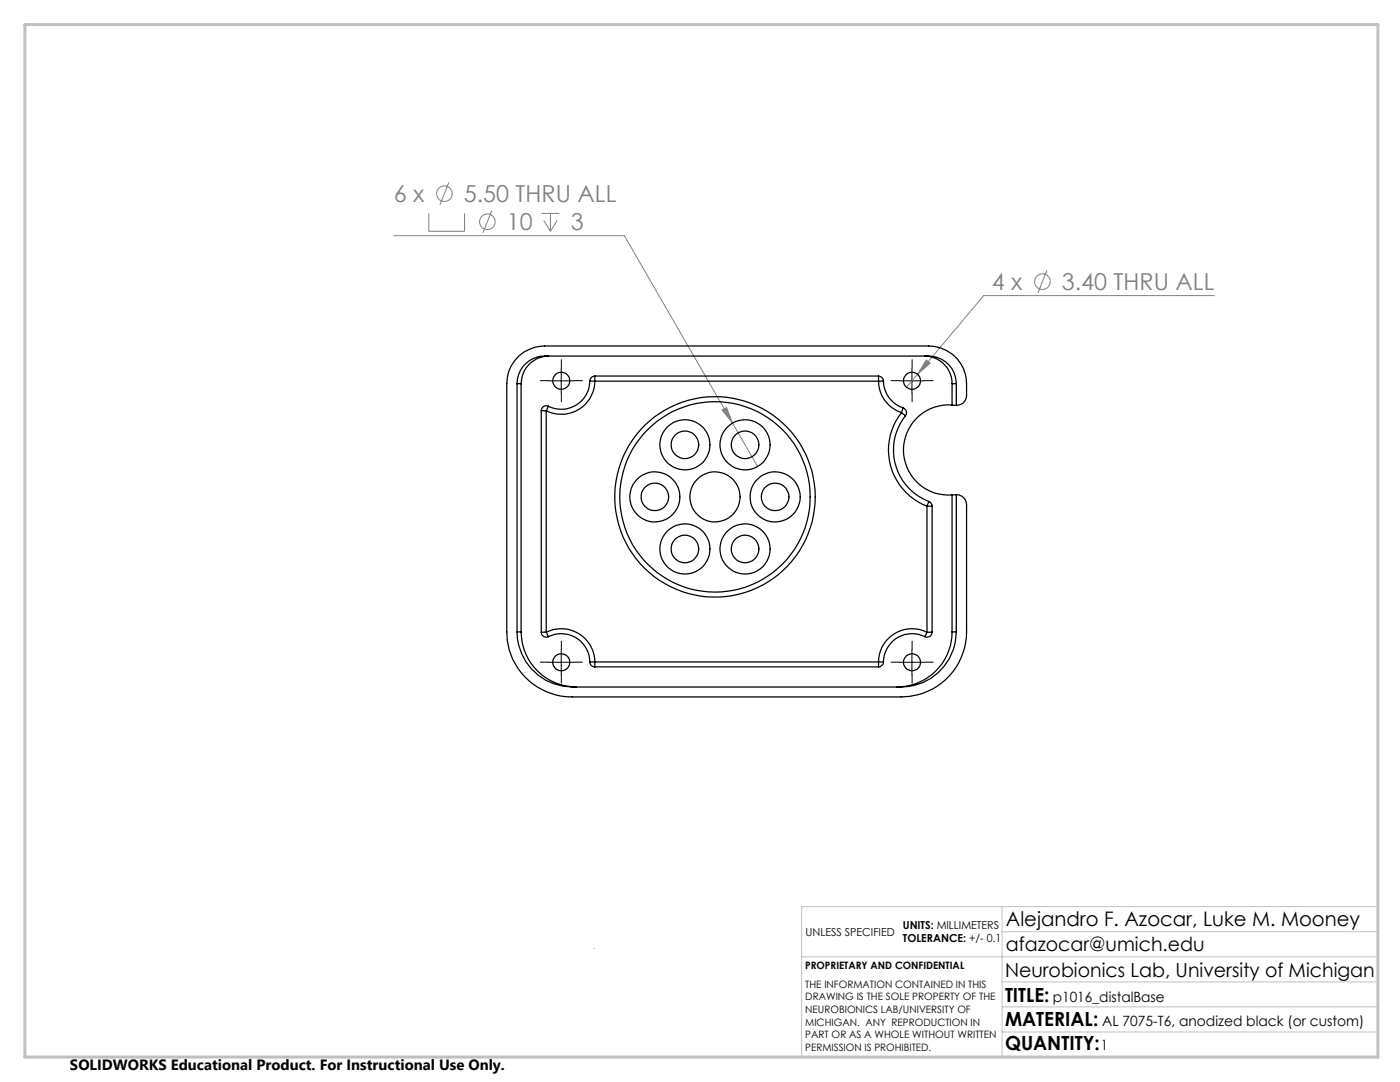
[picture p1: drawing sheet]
<svg xmlns="http://www.w3.org/2000/svg" width="279mm" height="216mm" viewBox="0 0 279 216" stroke-linecap="round" stroke-linejoin="round" font-family="sans-serif">
<g fill="none" stroke="#808080" stroke-width=".2">
<path d="M89.6 36.4l-1.8 4.5M78.6 47h46l26.6 46.1M85.6 42.6v3.5h7.1v-3.5M98.1 42l-1.7 4.5M108.1 42.6h3.5M108.5 44l1.4 2.1M109.9 42.6v3.5M111.2 44l-1.3 2.1M208.9 54l-1.7 4.4M242.4 59h-46.1l-13.2 15.7M183.1 74.7l-2.2 2.6M184.9 71.8l.7 .7-2.5 2.2z"/>
<path d="M144.1 81.8l.9-.5 1.2 3.1z"/>
<circle cx="88.7" cy="38.6" r="1.56"/>
<circle cx="97.3" cy="44.3" r="1.56"/>
<circle cx="208" cy="56.2" r="1.56"/>
</g>
<g fill="none" stroke="#000" stroke-width=".2" stroke-dasharray="15.2 1.3 1.3 1.3">
<path d="M109.5 76h-1.7M112 73.5v-1.7M112 78.5v1.7M114.5 76h1.7M179.5 76h-1.7M182 73.5v-1.7M182 78.5v1.7M184.5 76h1.7M109.5 132.1h-1.7M112 129.6v-1.7M112 134.6v1.7M114.5 132.1h1.7"/>
<path d="M179.5 132.1h-1.7M182 129.6v-1.7M182 134.6v1.7M184.5 132.1h1.7"/>
</g>
<path d="M109.5 76h5M112 73.5v5M179.5 76h5M182 73.5v5M109.5 132.2h5M112 129.6v5.1M179.5 132.2h5M182 129.6v5.1" fill="none" stroke="#000" stroke-width=".2"/>
<path d="M118.6 189.2v.1M160 190.9h115M200 185.9h75M200 180.9v30M200 195.9h75M275 180.9h-115v30M200 205.9h75M200 200.9h75" fill="none" stroke="#c0c0c0" stroke-width=".2"/>
<path d="M5 4.9h270v206h-270z" fill="none" stroke="#c0c0c0" stroke-width=".6"/>
<path d="M184.9 71.8l-1.8 2.9 2.5-2.2zM144.1 81.8l2.1 2.6-1.2-3.1z" fill="#808080"/>
<g fill="none" stroke="#000" stroke-width=".25">
<path d="M103.2 76.6a5.5 5.5 0 0 1 5.5-5.6h76.6a5.5 5.5 0 0 1 5.6 5.6M103.2 76.6h.8M103.2 76.6v49.5M104 76.6v49.5M109.5 71a5.5 5.5 0 0 0-5.5 5.6M117.7 76a5.7 5.7 0 0 1-8.2 5.1M117.7 76l1 .1M118.7 75a1.03 1.03 0 0 0-1 1M118.7 75v1.1M118.7 76.1a6.7 6.7 0 0 1-9.7 5.9M118.7 75h56.6M118.7 76.1h56.6"/>
<path d="M175.3 75a1.1 1.1 0 0 1 1 1M175.3 75v1.1M175.3 76.1a6.6 6.6 0 0 0 4.6 6.2M176.3 76a5.7 5.7 0 0 0 3.9 5.4M176.3 76l-1 .1M184.5 71a5.5 5.5 0 0 1 5.5 5.6M190 76.6h.9M190 76.6v4.2M190.9 76.6v4.3M108 82h1M108 82v44.2M109 82v44.2"/>
<path d="M109.5 81.1a.98 .98 0 0 0-1.5 .9M109.5 81.1l-.5 .9M179.9 82.3l.8 .7M179.9 82.3a12 12 0 0 0 5.1 18.7M180.2 81.4a1.02 1.02 0 0 1 .5 1.6M180.2 81.4l-.3 .9M180.7 83a11 11 0 0 0 4.7 17.1M190 80.8a9 9 0 0 0-9.7 9 9 9 0 0 0 9.7 9M190 98.8v27.3M190 80.8l.9 .1M190.9 80.9a1.96 1.96 0 0 0 2-2 10.3 10.3 0 0 0-1.2-6.4 7.7 7.7 0 0 0-6.4-3.5h-76.6a7.5 7.5 0 0 0-7.6 7.6v49.5a13 13 0 0 0 13.1 13h65.6a13 13 0 0 0 13.1-13v-25.4a1.96 1.96 0 0 0-2-2M190.9 98.7l-.9 .1"/>
<path d="M190.9 98.7v27.4M185 101h1M185 101v25.2M185.4 100.1a.97 .97 0 0 1 .6 .9M185.4 100.1l-.4 .9M186 101v25.2M103.2 126.1a11.1 11.1 0 0 0 11 11h65.6a11 11 0 0 0 11.1-11M103.2 126.1h.8M104 126.1a11.1 11.1 0 0 0 11 11M108 126.2a.98 .98 0 0 0 1.5 .8M108 126.2h1M109 126.2l.5 .8"/>
<path d="M109 126.2a6.7 6.7 0 0 1 9.7 5.9M109.5 127a5.7 5.7 0 0 1 8.2 5.1M117.7 132.1a.96 .96 0 0 0 1 1M117.7 132.1h1M118.7 132.1v1M118.7 133.1h56.6M118.7 132.1h56.6M175.3 132.1h1M175.3 132.1v1M176.3 132.1a1.03 1.03 0 0 1-1 1M184.6 127a5.7 5.7 0 0 0-8.3 5.1M185 126.2l-.4 .8"/>
<path d="M185 126.2a6.7 6.7 0 0 0-9.7 5.9M185 126.2h1M186 126.2a1 1 0 0 1-1.4 .8M190 126.1a11 11 0 0 1-11 11M190 126.1h.9"/>
<circle cx="112" cy="76" r="1.7"/>
<circle cx="182" cy="76" r="1.7"/>
<circle cx="130.7" cy="99.1" r="5"/>
<circle cx="130.7" cy="99.1" r="2.75"/>
<circle cx="136.7" cy="88.7" r="5"/>
<circle cx="136.7" cy="88.7" r="2.75"/>
<circle cx="142.7" cy="99.1" r="19"/>
<circle cx="142.7" cy="99.2" r="5"/>
<circle cx="142.7" cy="99.1" r="20"/>
<circle cx="148.7" cy="88.7" r="2.75"/>
<circle cx="148.7" cy="88.7" r="5"/>
<circle cx="154.7" cy="99.1" r="2.75"/>
<circle cx="154.7" cy="99.2" r="5"/>
<circle cx="136.7" cy="109.5" r="5"/>
<circle cx="136.7" cy="109.6" r="2.75"/>
<circle cx="148.7" cy="109.6" r="2.75"/>
<circle cx="148.7" cy="109.5" r="5"/>
<circle cx="112" cy="132.2" r="1.7"/>
<circle cx="182" cy="132.2" r="1.7"/>
</g>
<g font-size="4.7" fill="#808080">
<text x="78.6" y="40.3">6 x</text>
<text x="92.6" y="40.3">5.50 THRU ALL</text>
<text x="101.1" y="45.9">10</text>
<text x="113.9" y="45.9">3</text>
<text x="197.9" y="57.9">4 x</text>
<text x="211.9" y="57.9">3.40 THRU ALL</text>
</g>
<text font-size="4" x="200.7" y="184.9">Alejandro F. Azocar, Luke M. Mooney</text>
<g font-size="3.9">
<text x="200.7" y="189.8">afazocar@umich.edu</text>
<text x="200.6" y="194.9">Neurobionics Lab, University of Michigan</text>
<text x="200.6" y="199.8">TITLE:</text>
<text x="200.6" y="209.5">QUANTITY:</text>
<text x="200.6" y="204.6">MATERIAL:</text>
</g>
<text font-size="3" x="14" y="213.5">SOLIDWORKS Educational Product. For Instructional Use Only.</text>
<g font-size="2.8">
<text x="210.1" y="199.8">p1016_distalBase</text>
<text x="219.7" y="209.5">1</text>
<text x="220" y="204.6">AL 7075-T6, anodized black (or custom)</text>
</g>
<g font-size="2.2">
<text x="180.2" y="185.3">UNITS: MILLIMETERS</text>
<text x="160.8" y="186.8">UNLESS SPECIFIED</text>
<text x="180.2" y="188">TOLERANCE: +/- 0.1</text>
</g>
<g font-size="2">
<text x="160.7" y="193.4">PROPRIETARY AND CONFIDENTIAL</text>
<text x="160.7" y="197.1">THE INFORMATION CONTAINED IN THIS</text>
<text x="160.7" y="199.6">DRAWING IS THE SOLE PROPERTY OF THE</text>
<text x="160.7" y="202.1">NEUROBIONICS LAB/UNIVERSITY OF</text>
<text x="160.7" y="204.6">MICHIGAN. ANY REPRODUCTION IN</text>
<text x="160.7" y="207.2">PART OR AS A WHOLE WITHOUT WRITTEN</text>
<text x="160.7" y="209.7">PERMISSION IS PROHIBITED.</text>
</g>
</svg>
